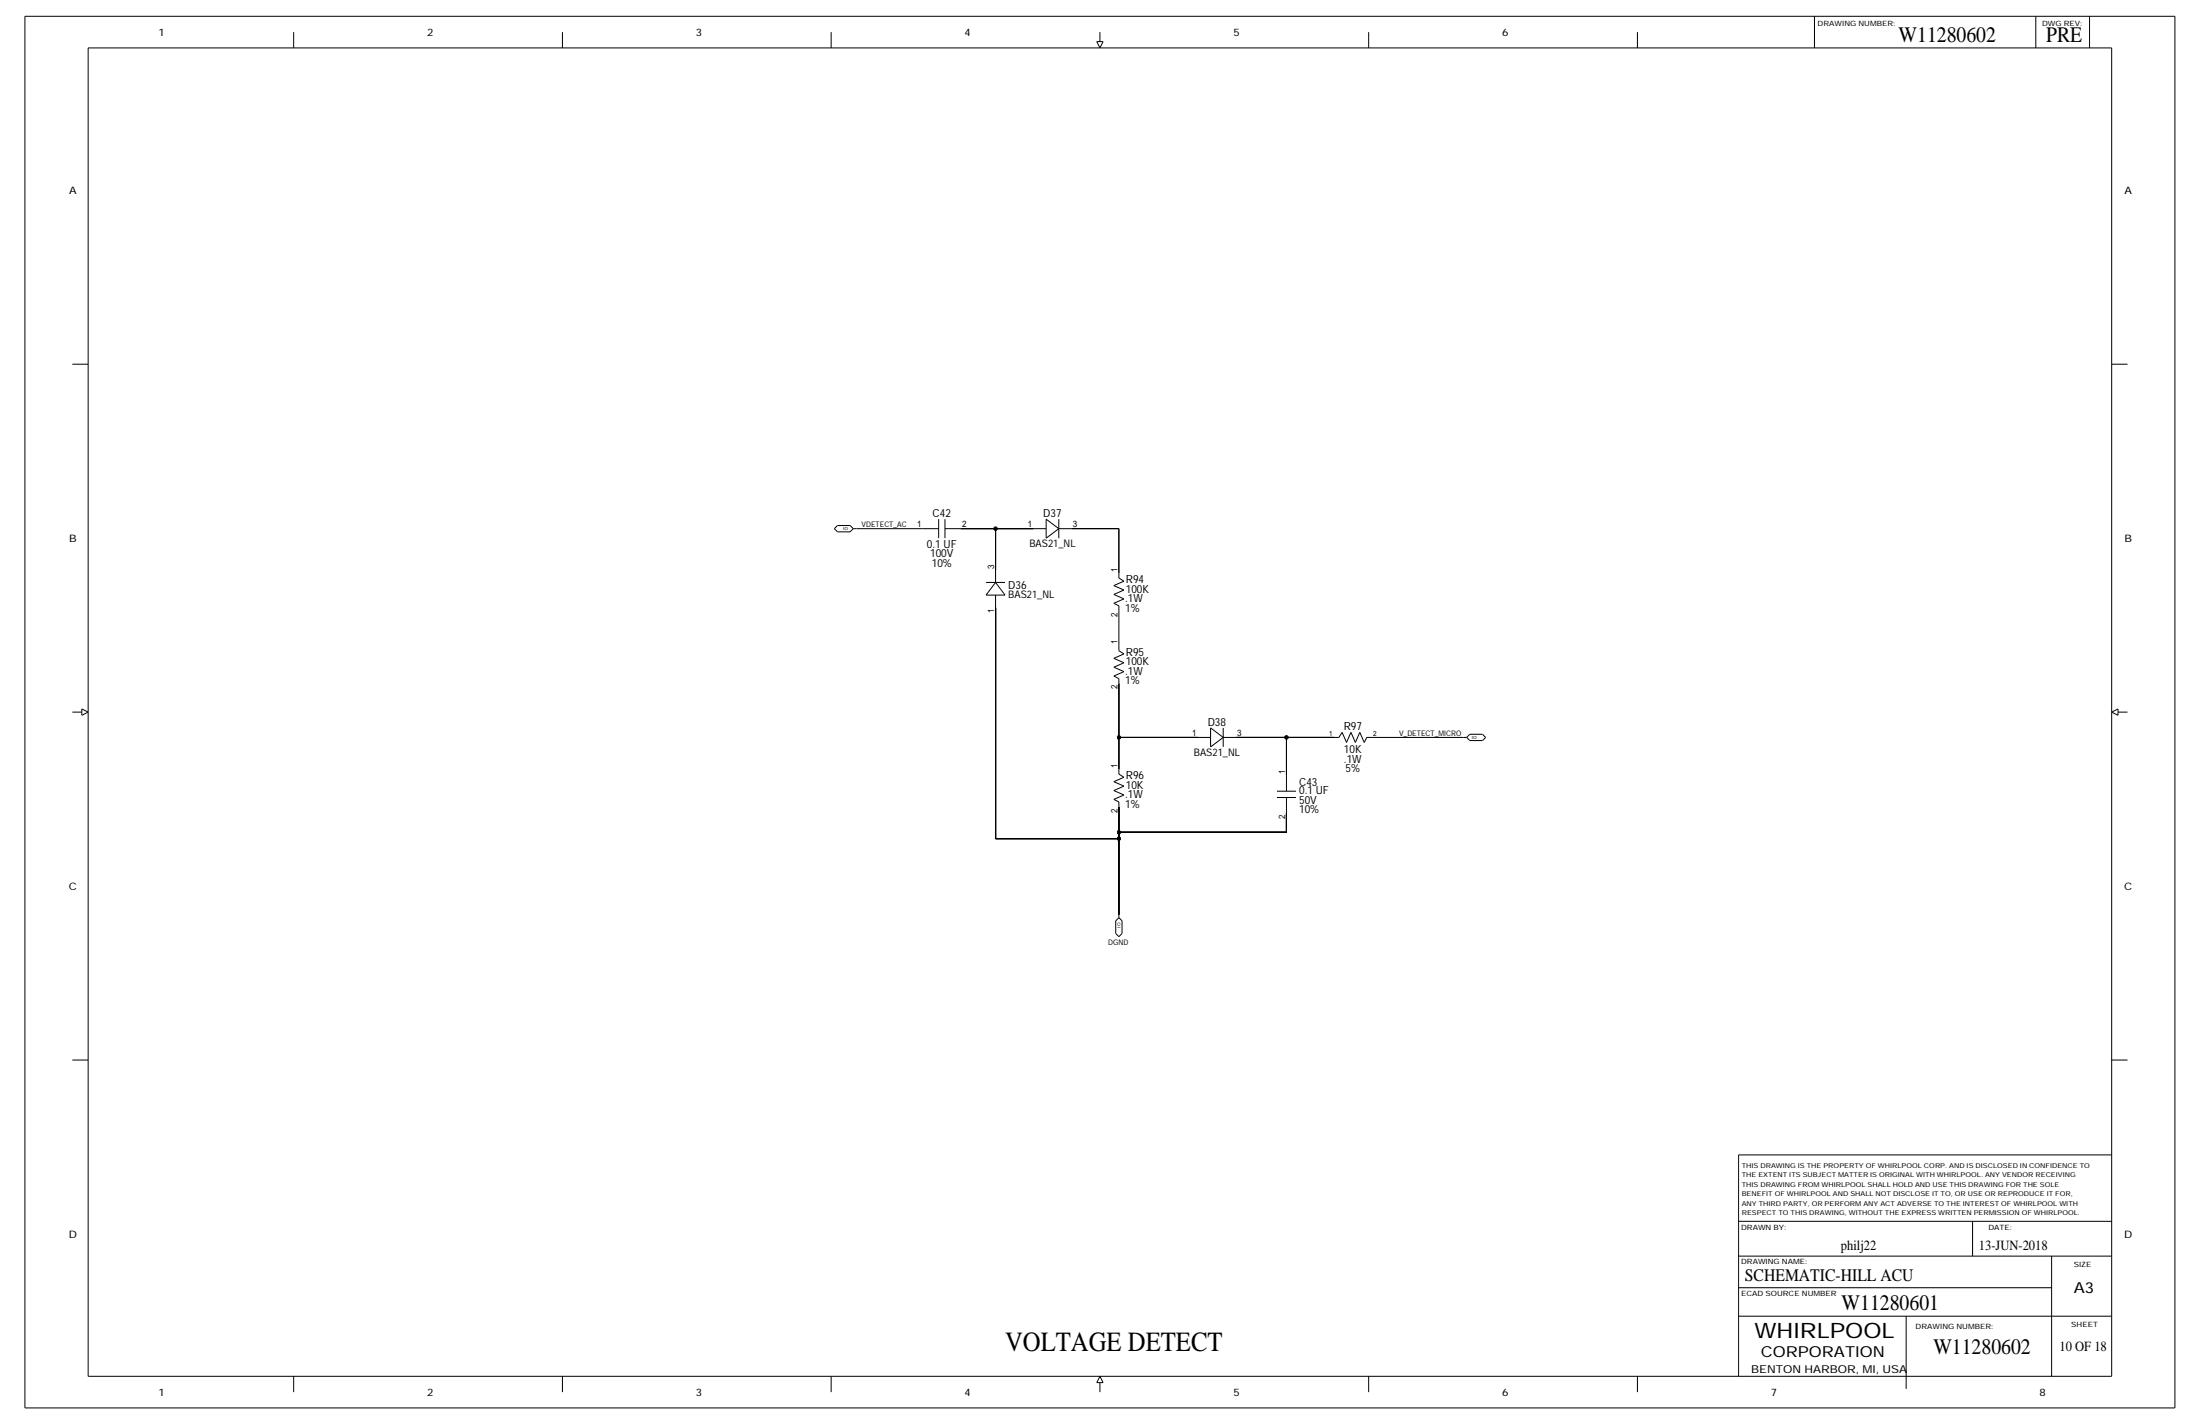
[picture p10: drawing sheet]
<svg xmlns="http://www.w3.org/2000/svg" width="864mm" height="559mm" viewBox="0 0 864 559" stroke-linecap="round" stroke-linejoin="round" font-family="sans-serif">
<!-- layer: Nets -->
<g fill="none" stroke="#000" stroke-width=".39">
<path d="M336.2 207.5h26.1zM377.2 207.5h13.6zM390.8 207.5h14.9zM390.8 207.5v16.1zM420.6 207.5h18.6zM439.2 207.5v17.3zM390.8 238.5v90.6zM439.2 239.7v13.7zM439.2 268.3v21.1zM439.2 289.4v12.4zM439.2 289.4h31zM485.1 289.4h19.9z"/>
<path d="M505 289.4v14.9zM505 289.4h18.6zM538.5 289.4h36zM439.2 316.7v9.9zM505 319.2v7.4zM390.8 329.1h48.4zM439.2 329.1v29.8zM439.2 326.6v2.5zM439.2 326.6h65.8z"/>
</g>
<g fill="#000" stroke="#000" stroke-width=".39">
<circle cx="390.8" cy="207.5" r=".7"/>
<circle cx="439.2" cy="289.4" r=".7"/>
<circle cx="505" cy="289.4" r=".7"/>
<circle cx="439.2" cy="329.1" r=".7"/>
<circle cx="439.2" cy="326.6" r=".7"/>
</g>
<!-- layer: Components -->
<g fill="none" stroke="#000" stroke-width=".39">
<path d="M327.5 207.5l1.3 1.2zM328.8 206.2h4.9zM328.8 206.2l-1.3 1.3zM328.8 208.7h4.9zM333.7 206.2l1.3 1.3zM335 207.5h1.2zM335 207.5l-1.3 1.2zM362.3 207.5h6.2zM368.5 203.7v7.5zM371 203.7v7.5zM371 207.5h6.2zM405.7 207.5h5z"/>
<path d="M410.7 211.2l4.9-3.7zM410.7 203.7l4.9 3.8zM410.7 203.7v7.5zM415.6 207.5h5zM415.6 203.7v7.5zM387.1 233.5h7.4zM387.1 228.6h7.4zM390.8 233.5v5zM390.8 223.6v5zM390.8 228.6l3.7 4.9zM390.8 228.6l-3.7 4.9zM437.2 233.3l4-1.8z"/>
<path d="M437.2 229.8l4-1.7zM437.2 236.7l2 1zM437.2 236.7l4-1.7zM437.2 233.3l4 1.7zM437.2 229.8l4 1.7zM439.2 226.8l2 1.3zM439.2 224.8v2zM439.2 237.7v2zM437.2 258.3l4-1.7zM437.2 258.3l4 1.8zM439.2 255.4l2 1.2zM439.2 253.4v2z"/>
<path d="M437.2 261.8l4-1.7zM437.2 265.3l2 1zM437.2 265.3l4-1.7zM437.2 261.8l4 1.8zM439.2 266.3v2zM470.2 289.4h5zM475.2 293.1l5-3.7zM475.2 285.7l5 3.7zM475.2 285.7v7.4zM480.2 289.4h4.9zM480.2 285.7v7.4zM523.6 289.4h2z"/>
<path d="M526.8 287.4l-1.2 2zM526.8 287.4l1.8 4zM530.3 287.4l1.8 4zM530.3 287.4l-1.7 4zM533.8 287.4l1.7 4zM533.8 287.4l-1.7 4zM536.5 289.4l-1 2zM536.5 289.4h2zM574.5 289.4h1.2zM575.7 289.4l1.3 1.2zM577 288.1h4.9zM577 288.1l-1.3 1.3z"/>
<path d="M577 290.6h4.9zM581.9 288.1l1.3 1.3zM583.2 289.4l-1.3 1.2zM437.2 310.2l4-1.7zM437.2 306.8l4-1.8zM437.2 313.7l2 1zM437.2 313.7l4-1.7zM437.2 310.2l4 1.8zM437.2 306.8l4 1.7zM439.2 303.8l2 1.2zM439.2 301.8v2zM439.2 314.7v2z"/>
<path d="M501.3 310.5h7.4zM501.3 313h7.4zM505 304.3v6.2zM505 313v6.2zM439.2 358.9v1.2zM438 361.4v4.9zM438 361.4l1.2-1.3zM438 366.3l1.2 1.3zM439.2 367.6l1.3-1.3zM439.2 360.1l1.3 1.3zM440.5 361.4v4.9z"/>
</g>
<!-- layer: Page Border and Title Block -->
<g fill="none" stroke="#000" stroke-width=".39">
<path d="M9.8 6.4h844zM9.8 6.4v546.1zM34.6 18.8h794.3zM34.6 18.8v521.3zM115.3 12.6v6.2zM220.8 12.6v6.2zM326.3 12.6v6.2zM430.5 16.3l1.3 2.5zM430.5 16.3h2.5zM431.8 12.6v3.7zM433 16.3l-1.2 2.5zM537.3 12.6v6.2z"/>
<path d="M642.8 12.6v6.2zM712.3 6.4v12.4zM799.1 6.4v12.4zM820.2 6.4v12.4zM828.9 18.8v521.3zM853.8 6.4v546.1zM28.4 142.9h6.2zM828.9 142.9h6.2zM28.4 279.4h3.7zM32.1 278.2l2.5 1.2zM32.1 278.2v2.5zM828.9 279.4l2.5 1.3z"/>
<path d="M828.9 279.4l2.5-1.2zM831.4 279.4h3.7zM831.4 278.2v2.5zM32.1 280.7l2.5-1.3zM28.4 416h6.2zM828.9 416h6.2zM682.5 453.2v86.9zM682.5 453.2h146.4zM682.5 479.3h146.4zM774.3 479.3v13.6zM682.5 492.9h146.4zM805.3 492.9v47.2z"/>
<path d="M682.5 516.5h146.4zM682.5 505.3h122.8zM748.3 516.5v28.5zM9.8 552.5h844zM34.6 540.1h794.3zM115.3 540.1v6.2zM220.8 540.1v6.2zM326.3 540.1v6.2zM430.5 542.6h2.5zM431.8 540.1l-1.3 2.5zM431.8 540.1l1.2 2.5zM431.8 542.6v3.7z"/>
<path d="M537.3 540.1v6.2zM642.8 540.1v6.2z"/>
</g>
<text font-size="10.9" x="394.5" y="530.2">VOLTAGE DETECT</text>
<g font-size="8.7">
<text x="745.3" y="16.3">W11280602</text>
<text x="803.2" y="16.3">PRE</text>
<text x="722.9" y="514">W11280601</text>
<text x="758.9" y="531.4">W11280602</text>
</g>
<text font-size="8.3" x="688.7" y="525.2">WHIRLPOOL</text>
<text font-size="6.9" x="685" y="502.8">SCHEMATIC-HILL ACU</text>
<g font-size="6">
<text x="814" y="507.5">A3</text>
<text x="691.2" y="532.6">CORPORATION</text>
</g>
<g font-size="5.5">
<text x="722.7" y="490.4">philj22</text>
<text x="776.8" y="490.4">13-JUN-2018</text>
<text x="808.5" y="530.2">10 OF 18</text>
</g>
<g font-size="4.4">
<text x="366.1" y="202.8">C42</text>
<text x="409.5" y="202.8">D37</text>
<text x="363.8" y="214.9">0.1 UF</text>
<text x="365.1" y="218.6">100V</text>
<text x="365.8" y="222.4">10%</text>
<text x="395.8" y="231.1">D36</text>
<text x="441.9" y="232.6">100K</text>
<text x="441.9" y="228.9">R94</text>
<text x="441.7" y="236.3">.1W</text>
<text x="441.7" y="240">1%</text>
<text x="441.9" y="257.4">R95</text>
<text x="441.9" y="261.1">100K</text>
<text x="441.7" y="268.6">1%</text>
<text x="441.7" y="264.8">.1W</text>
<text x="474.1" y="284.7">D38</text>
<text x="527.5" y="286.4">R97</text>
<text x="527.6" y="295.6">10K</text>
<text x="527.6" y="299.3">.1W</text>
<text x="441.9" y="305.8">R96</text>
<text x="528.2" y="303">5%</text>
<text x="441.9" y="309.5">10K</text>
<text x="510" y="311.8">0.1 UF</text>
<text x="510" y="308.5">C43</text>
<text x="441.7" y="317">1%</text>
<text x="441.7" y="313.3">.1W</text>
<text x="510" y="315.4">50V</text>
<text x="510" y="319.2">10%</text>
</g>
<text font-size="4.3" x="687.4" y="538.8">BENTON HARBOR, MI, USA</text>
<g font-size="4.1">
<text x="62.2" y="14.1">1</text>
<text x="167.7" y="14.1">2</text>
<text x="273.2" y="14.1">3</text>
<text x="378.6" y="14.1">4</text>
<text x="484.1" y="14.1">5</text>
<text x="589.6" y="14.1">6</text>
<text x="27.2" y="76.1">A</text>
<text x="833.9" y="76.1">A</text>
<text x="27.2" y="212.7">B</text>
<text x="404.1" y="214.8">BAS21_NL</text>
<text x="833.9" y="212.7">B</text>
<text x="395.8" y="234.8">BAS21_NL</text>
<text x="468.6" y="296.7">BAS21_NL</text>
<text x="27" y="349.2">C</text>
<text x="833.8" y="349.2">C</text>
<text x="27" y="485.7">D</text>
<text x="833.8" y="485.7">D</text>
<text x="62.2" y="547.8">1</text>
<text x="167.7" y="547.8">2</text>
<text x="273.2" y="547.8">3</text>
<text x="378.6" y="547.8">4</text>
<text x="484.1" y="547.8">5</text>
<text x="589.6" y="547.8">6</text>
<text x="695.1" y="547.8">7</text>
<text x="800.6" y="547.8">8</text>
</g>
<g font-size="3.5">
<text x="360" y="207">1</text>
<text x="377.7" y="207">2</text>
<text x="403.5" y="207">1</text>
<text x="421.1" y="207">3</text>
<text x="390.3" y="223.1" transform="rotate(-90 390.3 223.1)">3</text>
<text x="438.7" y="224.3" transform="rotate(-90 438.7 224.3)">1</text>
<text x="390.3" y="240.7" transform="rotate(-90 390.3 240.7)">1</text>
<text x="438.7" y="242" transform="rotate(-90 438.7 242)">2</text>
<text x="438.7" y="252.9" transform="rotate(-90 438.7 252.9)">1</text>
<text x="438.7" y="270.5" transform="rotate(-90 438.7 270.5)">2</text>
<text x="468" y="288.9">1</text>
<text x="485.6" y="288.9">3</text>
<text x="438.7" y="301.3" transform="rotate(-90 438.7 301.3)">1</text>
<text x="504.5" y="303.8" transform="rotate(-90 504.5 303.8)">1</text>
<text x="438.7" y="318.9" transform="rotate(-90 438.7 318.9)">2</text>
<text x="504.5" y="321.4" transform="rotate(-90 504.5 321.4)">2</text>
</g>
<g font-size="3">
<text x="338.2" y="207">VDETECT_AC</text>
<text x="549.2" y="288.9">V_DETECT_MICRO</text>
<text x="435" y="370.8">DGND</text>
</g>
<g font-size="2.9">
<text x="713.5" y="10.1">DRAWING NUMBER:</text>
<text x="801.6" y="10.1">DWG REV:</text>
<text x="683.5" y="482.8">DRAWN BY:</text>
<text x="780.5" y="482.5">DATE:</text>
<text x="683.5" y="496.2">DRAWING NAME:</text>
<text x="814" y="497.2">SIZE</text>
<text x="683.5" y="508.6">ECAD SOURCE NUMBER</text>
<text x="752" y="521.5">DRAWING NUMBER:</text>
<text x="813" y="520.8">SHEET</text>
</g>
<g font-size="2.8">
<text x="521.7" y="288.9">1</text>
<text x="539" y="288.9">2</text>
</g>
<g font-size="2.6">
<text x="683.7" y="461.9">THE EXTENT ITS SUBJECT MATTER IS ORIGINAL WITH WHIRLPOOL. ANY VENDOR RECEIVING</text>
<text x="683.7" y="458.2">THIS DRAWING IS THE PROPERTY OF WHIRLPOOL CORP. AND IS DISCLOSED IN CONFIDENCE TO</text>
<text x="683.7" y="465.6">THIS DRAWING FROM WHIRLPOOL SHALL HOLD AND USE THIS DRAWING FOR THE SOLE</text>
<text x="683.7" y="469.3">BENEFIT OF WHIRLPOOL AND SHALL NOT DISCLOSE IT TO, OR USE OR REPRODUCE IT FOR,</text>
<text x="683.7" y="473.1">ANY THIRD PARTY, OR PERFORM ANY ACT ADVERSE TO THE INTEREST OF WHIRLPOOL WITH</text>
<text x="683.7" y="476.8">RESPECT TO THIS DRAWING, WITHOUT THE EXPRESS WRITTEN PERMISSION OF WHIRLPOOL.</text>
</g>
<g font-size="1.7">
<text x="331" y="208.2">IO</text>
<text x="577.7" y="290.1">IO</text>
<text x="439.9" y="364" transform="rotate(-90 439.9 364)">IO</text>
</g>
</svg>
